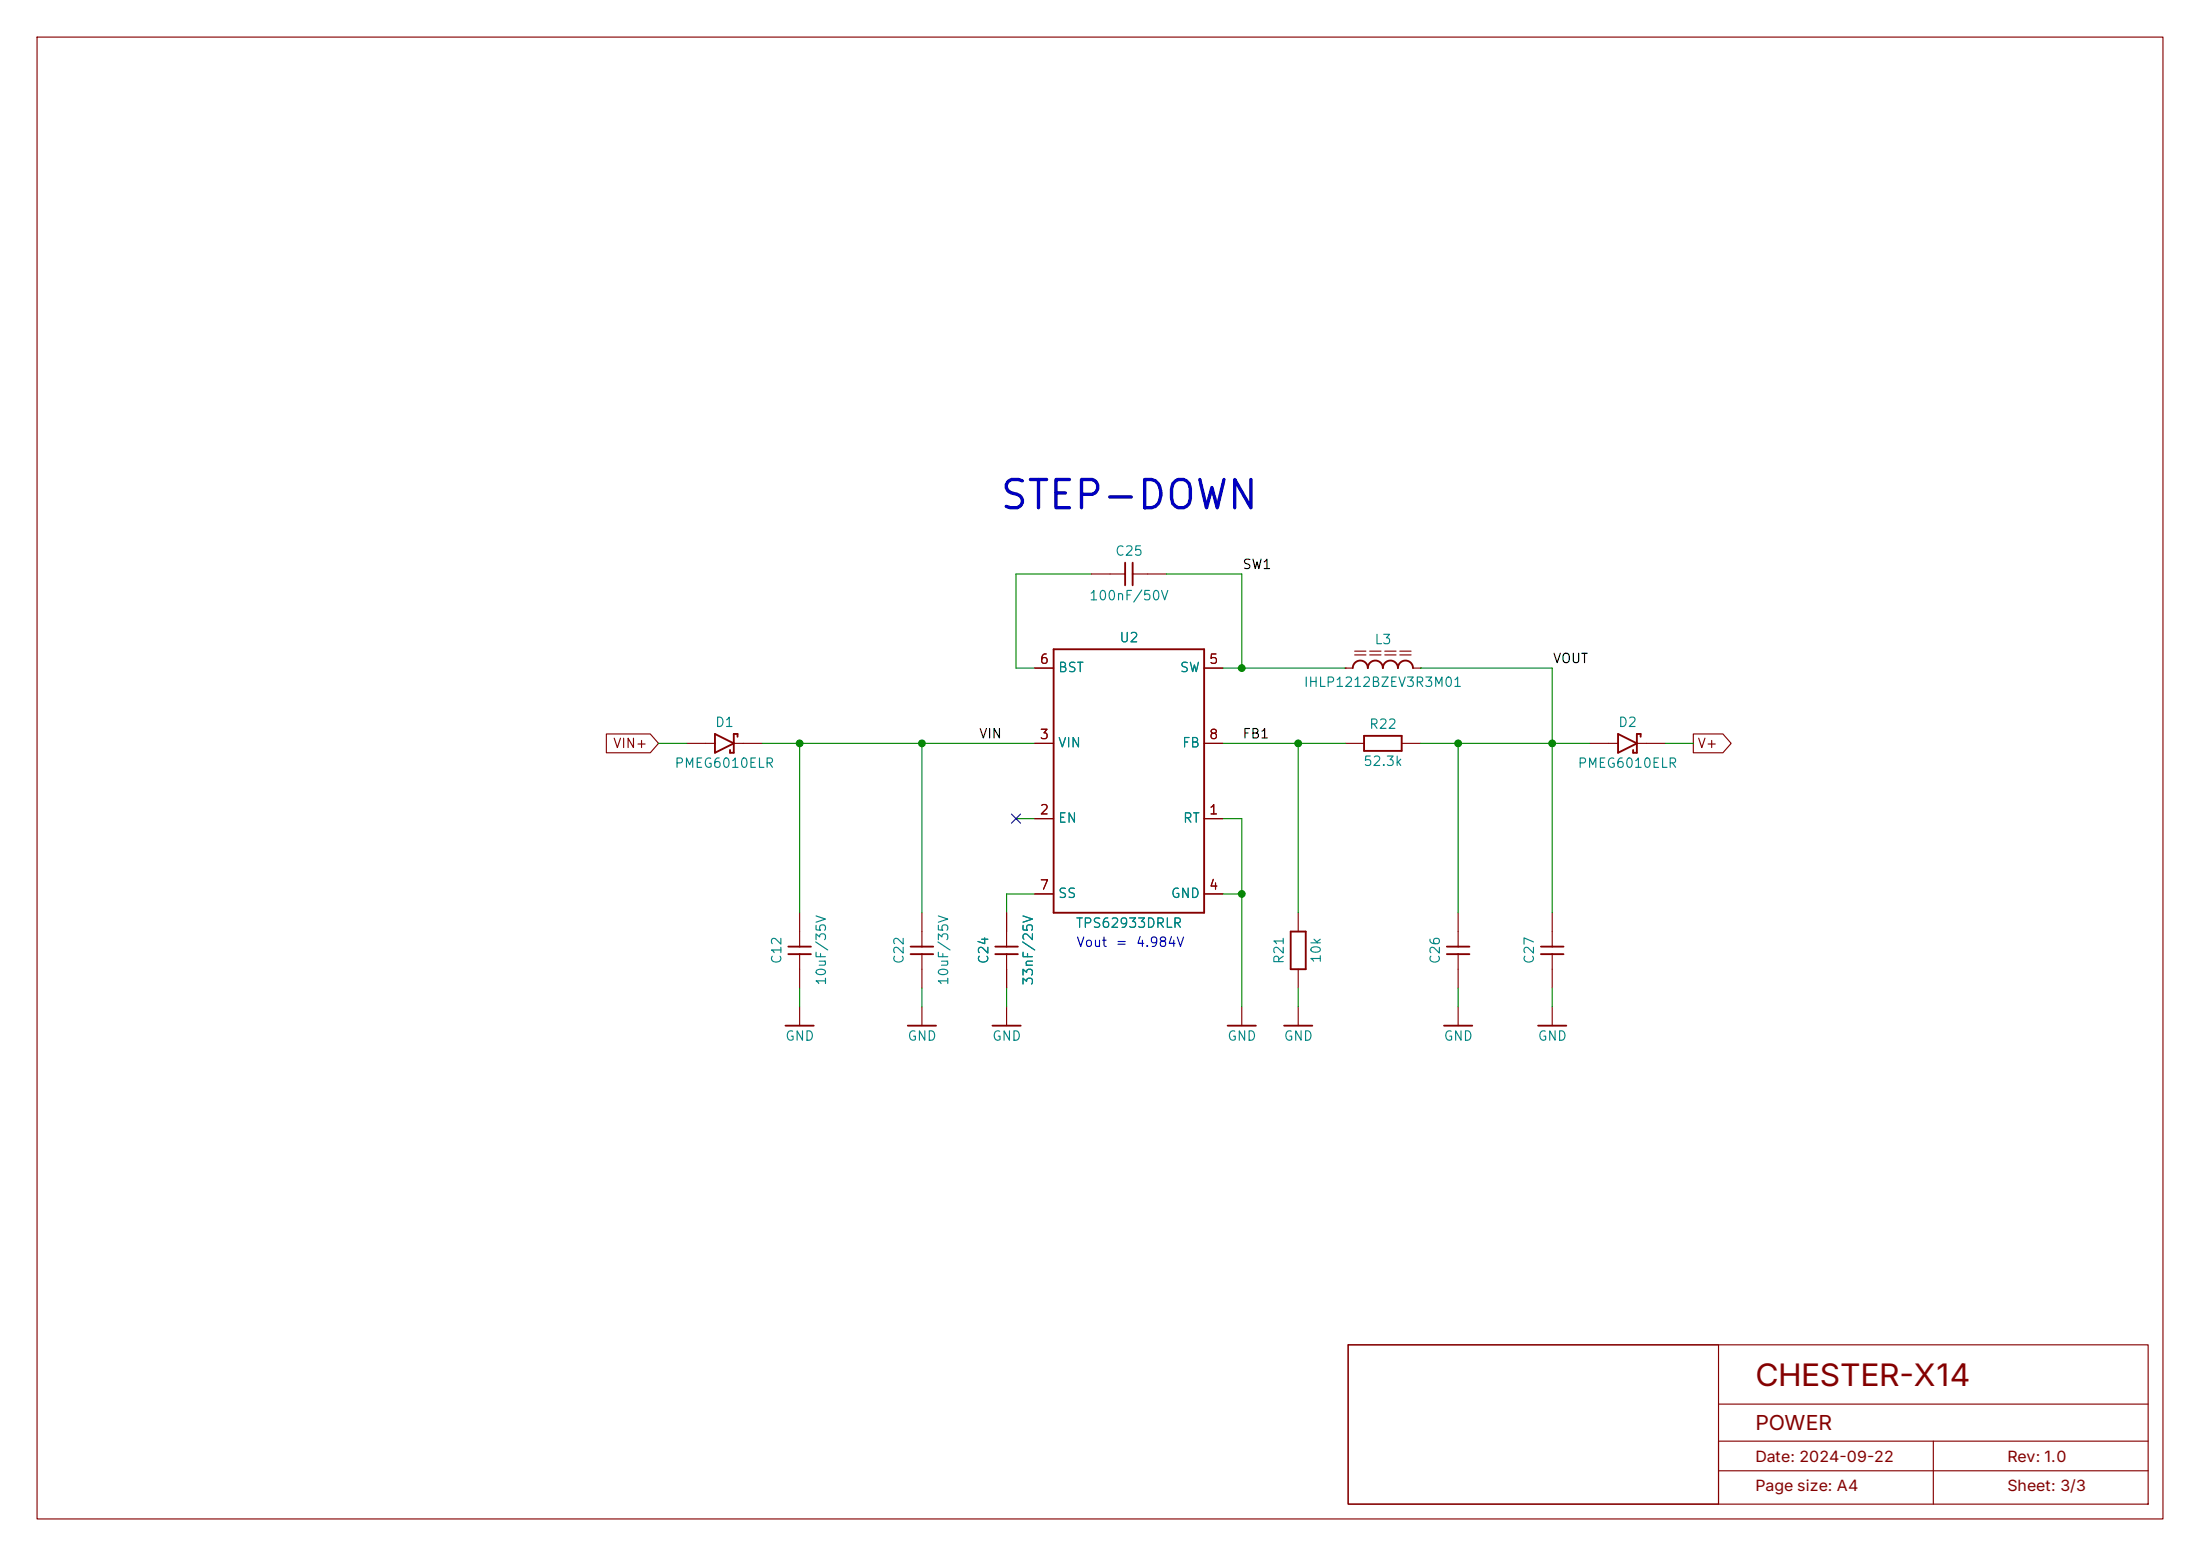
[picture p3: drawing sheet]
<svg xmlns="http://www.w3.org/2000/svg" width="297mm" height="210mm" viewBox="0 0 297 210" stroke-linecap="round" stroke-linejoin="round" font-family="sans-serif">
<g fill="none" stroke="#840000" stroke-width=".15">
<path d="M5 5h287v200h-287zM147.3 77.5h4.6M152.9 77.5h4.6M81.9 99.1h5.9l1.1 1.2-1.1 1.3h-5.9zM139.7 90.2h2.5M162.6 90.2h2.5M181.6 90.2h.1M181.6 90.2h1M182.9 87.9h1.5M182.9 88.4h1.5M184.9 87.9h1.5M184.9 88.4h1.5"/>
<path d="M186.9 87.9h1.6M186.9 88.4h1.6M189 87.9h1.5M189 88.4h1.5M190.8 90.2h1M191.8 90.2h.1M228.6 99.1h4l1.1 1.2-1.1 1.3h-4zM92.7 100.3h3.8M99.1 100.3h3.8M139.7 100.3h2.5M139.7 110.5h2.5M162.6 100.3h2.5"/>
<path d="M162.6 110.5h2.5M181.6 100.3h2.5M189.2 100.3h2.6M214.6 100.3h3.8M221 100.3h3.8M107.9 123.2v4.6M107.9 128.8v4.6M107.9 135.9v2.5M124.5 123.2v4.6M124.5 128.8v4.6M124.5 135.9v2.5M135.9 123.2v4.6"/>
<path d="M135.9 128.8v4.6M135.9 135.9v2.5M139.7 120.7h2.5M162.6 120.7h2.5M167.6 135.9v2.5M175.3 123.2v2.5M175.3 130.8v2.6M175.3 135.9v2.5M196.8 123.2v4.6M196.8 128.8v4.6M196.8 135.9v2.5M209.5 123.2v4.6"/>
<path d="M209.5 128.8v4.6M209.5 135.9v2.5M182 181.5h108v21.5h-108zM182 181.5h50v21.5h-50zM232 198.5h58M232 189.5h58M261 194.5v8.5M290 194.5h-58v8.5"/>
</g>
<g fill="none" stroke="#840000" stroke-width=".25">
<path d="M151.9 75.9v3.1M152.9 75.9v3.1M96.5 99.1l2.6 1.2-2.6 1.3zM99.6 99.4v-.3h-.5v2.5h-.5v-.4M142.2 87.6h20.4v35.6h-20.4zM182.6 90.2a1.02 1.02 0 0 1 1-1 1.02 1.02 0 0 1 1.1 1 1.02 1.02 0 0 1 1-1 1.02 1.02 0 0 1 1 1 1.02 1.02 0 0 1 1-1 1.02 1.02 0 0 1 1 1 1.02 1.02 0 0 1 1-1 1.02 1.02 0 0 1 1.1 1M184.1 99.3h5.1v2h-5.1zM218.4 99.1l2.6 1.2-2.6 1.3zM221.5 99.4v-.3h-.5v2.5h-.5v-.4M106 138.4h3.9M106.4 127.8h3.1M106.4 128.8h3.1"/>
<path d="M122.6 138.4h3.8M122.9 127.8h3.1M122.9 128.8h3.1M134 138.4h3.8M134.4 127.8h3M134.4 128.8h3M165.7 138.4h3.8M173.4 138.4h3.8M174.2 125.7h2.1v5.1h-2.1zM194.9 138.4h3.9M195.3 127.8h3.1M195.3 128.8h3.1"/>
<path d="M207.6 138.4h3.9M208 127.8h3.1M208 128.8h3.1"/>
</g>
<g fill="none" stroke="#008400" stroke-width=".15">
<path d="M147.3 77.5h-10.1v12.7h2.5M157.5 77.5h10.1v12.7M165.1 90.2h16.5M191.8 90.2h17.7v33M88.9 100.3h3.8M102.9 100.3h36.8M107.9 100.3v22.9M124.5 100.3v22.9M137.2 110.5h2.5M165.1 100.3h16.5M165.1 110.5h2.5v25.4M175.3 100.3v22.9"/>
<path d="M191.8 100.3h22.8M196.8 100.3v22.9M224.8 100.3h3.8M107.9 133.4v2.5M124.5 133.4v2.5M135.9 133.4v2.5M139.7 120.7h-3.8v2.5M165.1 120.7h2.5M175.3 133.4v2.5M196.8 133.4v2.5M209.5 133.4v2.5"/>
</g>
<path d="M136.6 109.9l1.2 1.2M137.8 109.9l-1.2 1.2" fill="none" stroke="#000084" stroke-width=".15"/>
<g fill="#008400" stroke="#008400" stroke-width=".14">
<circle cx="124.5" cy="100.3" r=".46"/>
<circle cx="107.9" cy="100.3" r=".46"/>
<circle cx="209.5" cy="100.3" r=".46"/>
<circle cx="175.3" cy="100.3" r=".46"/>
<circle cx="167.6" cy="90.2" r=".46"/>
<circle cx="167.6" cy="120.7" r=".46"/>
<circle cx="196.8" cy="100.3" r=".46"/>
</g>
<text font-size="4.2" fill="#840000" x="237" y="187">CHESTER-X14</text>
<text font-size="3.8" fill="#0000c2" x="134.7" y="69.7">STEP-DOWN</text>
<text font-size="2.8" fill="#840000" x="237" y="193">POWER</text>
<g font-size="2.1" fill="#840000">
<text x="237" y="197.3">Date: 2024-09-22</text>
<text x="271" y="197.3">Rev: 1.0</text>
<text x="237" y="201.3">Page size: A4</text>
<text x="271" y="201.3">Sheet: 3/3</text>
</g>
<g font-size="1.3" fill="#008484">
<text x="150.5" y="75.3">C25</text>
<text x="146.9" y="81.3">100nF/50V</text>
<text x="151" y="87">U2</text>
<text x="185.5" y="87.3">L3</text>
<text x="142.7" y="91">BST</text>
<text x="159.2" y="91">SW</text>
<text x="175.9" y="93">IHLP1212BZEV3R3M01</text>
<text x="96.4" y="98.4">D1</text>
<text x="142.7" y="101.2">VIN</text>
<text x="159.5" y="101.2">FB</text>
<text x="184.7" y="98.7">R22</text>
<text x="218.4" y="98.4">D2</text>
<text x="91" y="104">PMEG6010ELR</text>
<text x="184" y="103.7">52.3k</text>
<text x="212.9" y="104">PMEG6010ELR</text>
<text x="142.7" y="111.4">EN</text>
<text x="159.6" y="111.4">RT</text>
<text x="142.7" y="121.5">SS</text>
<text x="145.1" y="125.5">TPS62933DRLR</text>
<text x="158" y="121.5">GND</text>
<text x="105.8" y="130.2" transform="rotate(-90 105.8 130.2)">C12</text>
<text x="122.3" y="130.2" transform="rotate(-90 122.3 130.2)">C22</text>
<text x="133.7" y="130.2" transform="rotate(-90 133.7 130.2)">C24</text>
<text x="173.6" y="130.2" transform="rotate(-90 173.6 130.2)">R21</text>
<text x="178.6" y="130.1" transform="rotate(-90 178.6 130.1)">10k</text>
<text x="194.7" y="130.2" transform="rotate(-90 194.7 130.2)">C26</text>
<text x="207.4" y="130.2" transform="rotate(-90 207.4 130.2)">C27</text>
<text x="111.8" y="133.1" transform="rotate(-90 111.8 133.1)">10uF/35V</text>
<text x="128.3" y="133.1" transform="rotate(-90 128.3 133.1)">10uF/35V</text>
<text x="139.8" y="133.1" transform="rotate(-90 139.8 133.1)">33nF/25V</text>
<text x="105.9" y="140.8">GND</text>
<text x="122.4" y="140.8">GND</text>
<text x="133.9" y="140.8">GND</text>
<text x="165.6" y="140.8">GND</text>
<text x="173.2" y="140.8">GND</text>
<text x="194.8" y="140.8">GND</text>
<text x="207.5" y="140.8">GND</text>
</g>
<g font-size="1.3">
<text x="167.6" y="77.1">SW1</text>
<text x="209.5" y="89.8">VOUT</text>
<text x="132.1" y="100">VIN</text>
<text x="167.6" y="100">FB1</text>
</g>
<g font-size="1.3" fill="#840000">
<text x="140.3" y="89.9">6</text>
<text x="163.1" y="89.9">5</text>
<text x="82.7" y="101.3">VIN+</text>
<text x="140.3" y="100.1">3</text>
<text x="163.1" y="100.1">8</text>
<text x="229.1" y="101.3">V+</text>
<text x="140.3" y="110.2">2</text>
<text x="163.1" y="110.2">1</text>
<text x="140.3" y="120.4">7</text>
<text x="163.1" y="120.4">4</text>
</g>
<g font-size="1.3" fill="#0000c2">
<text x="145.2" y="128.1">Vout</text>
<text x="150.5" y="128.1">=</text>
<text x="153.2" y="128.1">4.984V</text>
</g>
</svg>
